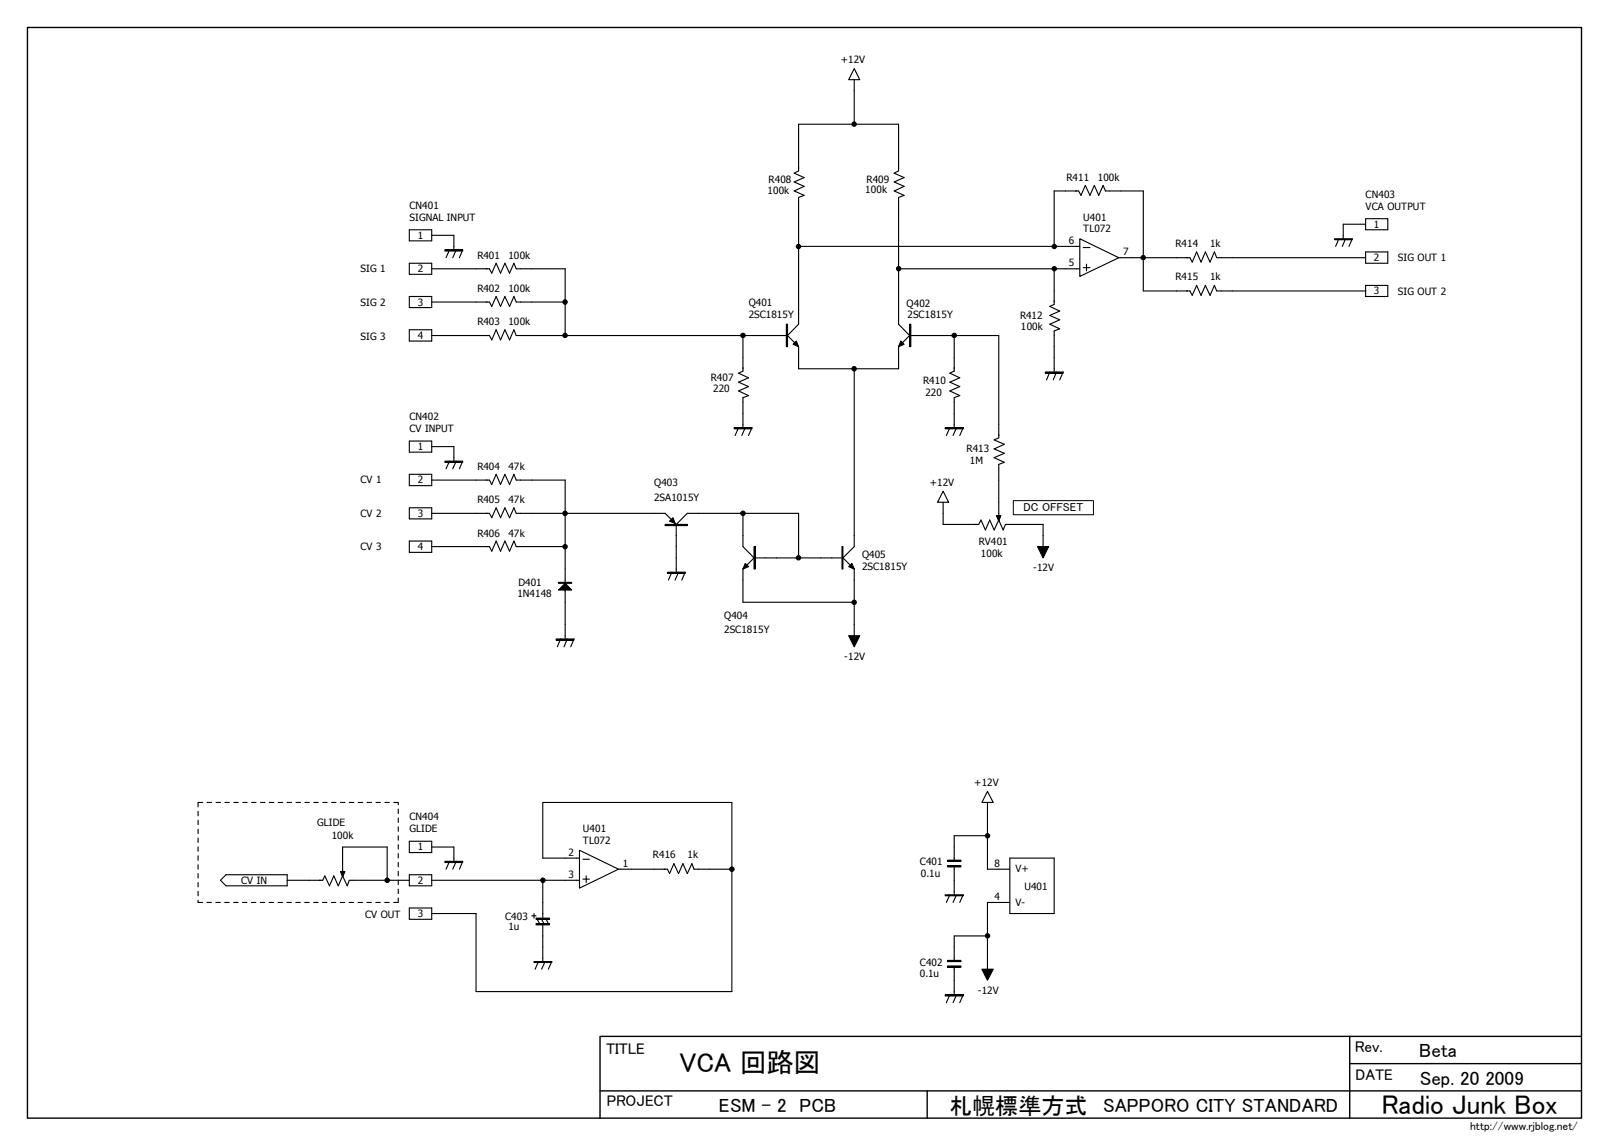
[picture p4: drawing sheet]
<svg xmlns="http://www.w3.org/2000/svg" width="297mm" height="210mm" viewBox="0 0 297 210" stroke-linecap="round" stroke-linejoin="round" font-family="sans-serif">
<path d="M5 5h285v200h-285zM110 200h180M170 200v5M247.5 190v15M247.5 195h42.5M290 190h-180v15" fill="none" stroke="#000" stroke-width=".25"/>
<g fill="none" stroke="#000" stroke-width=".2">
<path d="M156.6 12.6l1 2h-2zM156.6 14.6v8.2M146.4 22.8h18.4v8.5l-.8 .4 1.8 .9-1.8 .8 1.8 .8-1.8 .8 1.8 .8-1 .4v23.2l2 2.1-2 2v4.1h-18.4v-4.1l-2-2 2-2.1v-23.2l1-.4-1.8-.8 1.8-.8-1.8-.8 1.8-.8-1.8-.9 .8-.4zM75.1 42.1h4.1v2.1h-4.1zM75.1 48.3h4.1v2h-4.1zM75.1 54.4h4.1v2h-4.1zM79.2 43.1h4v2.7M79.2 49.3h10.5l.5 .8 .8-1.8 .8 1.8 .8-1.8 .8 1.8 .8-1.8 .5 1h8.9v12.2M79.2 55.4h10.5l.5 .8 .8-1.8 .8 1.8 .8-1.8 .8 1.8 .8-1.8 .5 1h8.9M81.6 45.8h3.2v.2h-3.2zM82.4 45.8l-.6 1.4M83.6 45.8l-.6 1.4"/>
<path d="M84.8 45.8l-.6 1.4M144.2 59.4h.2v4.1h-.2zM146.4 45.2h51.6M164.8 49.3h33.2M166.8 59.4h.2v4.1h-.2zM193.3 45.2v-10.2h4.5l.4 .8 .8-1.8 .9 1.8 .8-1.8 .8 1.8 .8-1.8 .4 1h6.9v18.3h8.6l.4 .8 .8-1.8 .8 1.8 .8-1.8 .9 1.8 .8-1.8 .4 1h27.3M193.3 49.3v6.5l-.8 .4 1.8 .8-1.8 .8 1.8 .8-1.8 .8 1.8 .9-1 .4v7.5M198 43.8l7.1 3.4-7.1 3.5zM198.6 49.1h1.3M198.6 45.4h1.3M199.2 48.4v1.3M205.1 47.2h13.1l.4 .8 .8-1.8 .8 1.8 .8-1.8 .9 1.8 .8-1.8 .4 1h27.3"/>
<path d="M244.7 43.8h3.2v.1h-3.2zM245.5 43.8l-.6 1.4M246.7 43.8l-.6 1.4M247.9 43.8l-.5 1.4M250.4 46.2h4.1v2.1h-4.1zM250.4 52.3h4.1v2.1h-4.1zM250.4 40.1h4.1v2h-4.1zM250.4 41.1h-4.1v2.7M75.1 60.5h4.1v2h-4.1zM79.2 61.5h10.5l.5 .8 .8-1.8 .8 1.8 .8-1.8 .8 1.8 .8-1.8 .5 1h49.5M134.6 78.4h3.3v.2h-3.3zM135.4 78.4l-.6 1.4"/>
<path d="M136.2 61.5v6.5l-.8 .4 1.8 .9-1.8 .8 1.8 .8-1.8 .8 1.8 .8-1 .4v5.5M136.6 78.4l-.6 1.4M137.9 78.4l-.7 1.4M145.4 63.1l.6-.6 .4 1zM156.6 67.6v32.6l-2 2.1 2 2v12.2M165.2 62.5l.6 .6-1 .4zM167 61.5h16.1v18.8l-.8 .3 1.8 .8-1.8 .9 1.8 .8-1.8 .8 1.8 .9-1 .3v9.8M173.3 78.4h3.3v.2h-3.3zM174.2 78.4l-.7 1.4M175 61.5v6.5l-.8 .4 1.8 .9-1.8 .8 1.8 .8-1.8 .8 1.8 .8-1 .4v5.5M175.4 78.4l-.7 1.4M176.6 78.4l-.6 1.4"/>
<path d="M191.7 68.2h3.2v.2h-3.2zM192.5 68.2l-.6 1.4M193.7 68.2l-.6 1.4M194.9 68.2l-.6 1.4M75.1 87h4.1v2h-4.1zM75.1 80.9h4.1v2h-4.1zM75.1 93.1h4.1v2h-4.1zM75.1 99.2h4.1v2.1h-4.1zM79.2 94.1h10.5l.5 .8 .8-1.8 .8 1.8 .8-1.8 .8 1.8 .8-1.8 .5 1h27.3l2 2 2-2h20.4v8.2M79.2 88h10.5l.5 .8 .8-1.8 .8 1.8 .8-1.8 .8 1.8 .8-1.8 .5 1h8.9v18.8M79.2 81.9h4v2.6M81.6 84.5h3.2v.3h-3.2z"/>
<path d="M82.4 84.5l-.6 1.4M83.6 84.5l-.6 1.4M84.8 84.5l-.6 1.4M122 96.1h4v.3h-4zM122.8 95.5l.6-.6 .4 1zM124 96.4v8.5M136.2 94.1v6.1l2.1 2.1-2.1 2v6.1h20.4M172.9 90l1 2.1h-2zM172.9 92.1v4h6.5l.5-.8 .8 1.9 .8-1.9 .8 1.9 .8-1.9 .8 1.9 .5-1.1h6.9v4.1M182.7 94.5h.8l-.4 1zM79.2 100.2h10.5l.5 .8 .8-1.8 .8 1.8 .8-1.8 .8 1.8 .8-1.8 .5 1h8.9M102 117.1h3.2v.2h-3.2z"/>
<path d="M102.4 106.8h2.4v.1h-2.4zM102.8 117.1l-.6 1.5M103.6 106.9l1.2 1.3h-2.4zM103.6 107.9v9.2M104 117.1l-.6 1.5M105.2 117.1l-.6 1.5M122.4 104.9h3.2v.2h-3.2zM123.2 104.9l-.6 1.4M124.4 104.9l-.6 1.4M125.6 104.9l-.6 1.4M136.6 103.3l.6 .6-1 .4zM138.3 100.2h.2v4.1h-.2z"/>
<path d="M138.5 102.3h15.9M154.4 100.2h.2v4.1h-.2zM155.6 116.5h2l-1 2.1zM156.2 103.3l.4 1-1-.4zM190.2 100.2h2.1l-1 2.1zM62.4 159.8h.8l-.4 1zM75.1 154.2h4.1v2.1h-4.1zM79.2 155.3h4v2.6M81.6 157.9h3.2v.2h-3.2zM82.4 157.9l-.6 1.4M83.6 157.9l-.6 1.4M84.8 157.9l-.6 1.4"/>
<path d="M106.3 155.9l7.1 3.4-7.1 3.5zM106.3 157.3h-6.8v-10.2h34.7v34.7h-46.9v-14.3h-8.1M106.9 157.5h1.2M113.4 159.3h9l.4 .8 .8-1.8 .8 1.8 .8-1.8 .8 1.8 .9-1.8 .4 1h6.9M173.7 158.7h2.5v.2h-2.5zM173.7 157.7h2.5v.2h-2.5zM175 158.9v5.1M181.1 145.1l1 2h-2.1zM181.1 153.2h-6.1v4.7M181.1 147.1v12.2h4.1M185.2 157.3h8.1v10.2h-8.1zM41.4 160.4h11.3v2h-11.3l-1-1z"/>
<path d="M52.7 161.4h6.5l.4-.8 .8 1.8 .8-1.8 .8 1.8 .8-1.8 .9 1.8 .3-1h11.1M62.8 160.1v-4.8h8.2v6.1M75.1 160.4h4.1v2h-4.1zM75.1 166.5h4.1v2h-4.1zM79.2 161.4h27.1M97.5 167.9h.8M97.9 176.3h3.3v.1h-3.3zM97.9 167.5v.8M98.3 168.3h2.4v.2h-2.4zM98.3 169.3h2.4v.2h-2.4zM98.5 168.5l.4 .8M98.7 176.3l-.6 1.4"/>
<path d="M99.3 168.5l.4 .8M99.5 161.4v6.9M99.5 169.5v6.8M99.9 176.3l-.6 1.4M100.2 168.5l.3 .8M101.2 176.3l-.7 1.4M106.9 161.2h1.2M107.5 160.6v1.2M173.3 164h3.3v.2h-3.3zM173.7 177.1h2.5v.2h-2.5zM173.7 176.1h2.5v.2h-2.5zM174.2 164l-.7 1.4"/>
<path d="M175 177.3v5.1M175.4 164l-.7 1.4M176.6 164l-.6 1.4M180 177.7h2.1l-1 2zM181.1 171.6h-6.1v4.7M185.2 165.4h-4.1v12.3M173.3 182.4h3.3v.2h-3.3zM174.2 182.4l-.7 1.4M175.4 182.4l-.7 1.4M176.6 182.4l-.6 1.4"/>
</g>
<g fill="#000">
<path d="M145.4 63.1l.6-.6 .4 1zM165.2 62.5l.6 .6-1 .4zM122.8 95.5l.6-.6 .4 1zM182.7 94.5h.8l-.4 1zM103.6 106.9l1.2 1.3h-2.4zM136.6 103.3l.6 .6-1 .4zM155.6 116.5h2l-1 2.1zM156.2 103.3l.4 1-1-.4zM190.2 100.2h2.1l-1 2.1zM62.4 159.8h.8l-.4 1zM180 177.7h2.1l-1 2z"/>
<circle cx="156.6" cy="22.8" r=".4"/>
<circle cx="103.6" cy="55.4" r=".41"/>
<circle cx="146.4" cy="45.2" r=".4"/>
<circle cx="164.8" cy="49.3" r=".41"/>
<circle cx="193.3" cy="49.3" r=".41"/>
<circle cx="193.3" cy="45.2" r=".41"/>
<circle cx="209.6" cy="47.2" r=".4"/>
<circle cx="103.6" cy="61.5" r=".4"/>
<circle cx="136.2" cy="61.5" r=".41"/>
<circle cx="156.6" cy="67.6" r=".41"/>
<circle cx="175" cy="61.5" r=".41"/>
<circle cx="103.6" cy="94.1" r=".41"/>
<circle cx="136.2" cy="94.1" r=".42"/>
<circle cx="103.6" cy="100.2" r=".4"/>
<circle cx="146.4" cy="102.3" r=".4"/>
<circle cx="156.6" cy="110.4" r=".4"/>
<circle cx="134.2" cy="159.3" r=".42"/>
<circle cx="181.1" cy="153.2" r=".41"/>
<circle cx="71" cy="161.4" r=".42"/>
<circle cx="99.5" cy="161.4" r=".41"/>
<circle cx="181.1" cy="171.6" r=".41"/>
</g>
<g fill="none" stroke="#000" stroke-width=".21">
<path d="M81.6 45.9h3.2M144.3 59.4v4.1M166.9 59.4v4.1M134.6 78.5h3.3M173.3 78.5h3.3M191.7 68.3h3.2M81.6 84.6h3.2M122 96.2h4M102 117.2h3.2M122.4 105h3.2M138.4 100.2v4.1M81.6 158h3.2"/>
<path d="M173.7 158.8h2.5M173.7 157.8h2.5M98.3 168.4h2.4M98.3 169.4h2.4M173.7 177.2h2.5M173.7 176.2h2.5M173.3 182.5h3.3"/>
</g>
<g fill="none" stroke="#000" stroke-width=".18">
<path d="M244.7 43.9h3.2M185.8 91.8h14.7v2.6h-14.7zM102.4 106.8h2.4M154.5 100.2v4.1M97.9 176.4h3.3M173.3 164.1h3.3"/>
<circle cx="156.6" cy="22.8" r=".4"/>
<circle cx="103.6" cy="55.4" r=".41"/>
<circle cx="146.4" cy="45.2" r=".4"/>
<circle cx="164.8" cy="49.3" r=".41"/>
<circle cx="193.3" cy="49.3" r=".41"/>
<circle cx="193.3" cy="45.2" r=".41"/>
<circle cx="209.6" cy="47.2" r=".4"/>
<circle cx="103.6" cy="61.5" r=".4"/>
<circle cx="136.2" cy="61.5" r=".41"/>
<circle cx="156.6" cy="67.6" r=".41"/>
<circle cx="175" cy="61.5" r=".41"/>
<circle cx="103.6" cy="94.1" r=".41"/>
<circle cx="136.2" cy="94.1" r=".42"/>
<circle cx="103.6" cy="100.2" r=".4"/>
<circle cx="146.4" cy="102.3" r=".4"/>
<circle cx="156.6" cy="110.4" r=".4"/>
<circle cx="134.2" cy="159.3" r=".42"/>
<circle cx="181.1" cy="153.2" r=".41"/>
<circle cx="71" cy="161.4" r=".42"/>
<circle cx="99.5" cy="161.4" r=".41"/>
<circle cx="181.1" cy="171.6" r=".41"/>
</g>
<path d="M36.3 147.1v18.3M73 147.1h-36.7M36.3 165.4h36.7M73 165.4v-18.3" fill="none" stroke="#000" stroke-width=".2" stroke-dasharray=".8 .8"/>
<g font-size="5">
<text x="124.6" y="196.5">VCA 回路図</text>
<text x="253.3" y="204.2">Radio Junk Box</text>
</g>
<text font-size="4.2" x="174" y="204.1">札幌標準方式</text>
<g font-size="3.5">
<text x="260.2" y="193.8">Beta</text>
<text x="131.8" y="203.8">ESM – 2 PCB</text>
<text x="202.3" y="203.8">SAPPORO CITY STANDARD</text>
<text x="260.3" y="198.8">Sep. 20 2009</text>
</g>
<g font-size="2.8">
<text x="111.1" y="193.2">TITLE</text>
<text x="248.4" y="192.8">Rev.</text>
<text x="111.2" y="202.8">PROJECT</text>
<text x="248.5" y="198">DATE</text>
</g>
<g font-size="2.1">
<text x="187.7" y="93.7">DC OFFSET</text>
<text x="269.6" y="207.2">http://www.rjblog.net/</text>
</g>
<g font-size="1.8">
<text x="154.2" y="11.6">+12V</text>
<text x="140.7" y="35.6">100k</text>
<text x="140.9" y="33.6">R408</text>
<text x="158.7" y="35.4">100k</text>
<text x="158.9" y="33.6">R409</text>
<text x="195.6" y="33.1">R411</text>
<text x="201.3" y="33.1">100k</text>
<text x="75.1" y="38.3">CN401</text>
<text x="75.1" y="40.5">SIGNAL INPUT</text>
<text x="198.6" y="40.5">U401</text>
<text x="250.4" y="38.5">VCA OUTPUT</text>
<text x="250.4" y="36.2">CN403</text>
<text x="251.9" y="41.7">1</text>
<text x="76.6" y="43.8">1</text>
<text x="87.5" y="47.4">R401</text>
<text x="93.2" y="47.4">100k</text>
<text x="196" y="44.8">6</text>
<text x="198.6" y="42.5">TL072</text>
<text x="205.9" y="46.8">7</text>
<text x="215.6" y="45.2">R414</text>
<text x="221.9" y="45.2">1k</text>
<text x="251.9" y="47.8">2</text>
<text x="256.3" y="47.8">SIG OUT 1</text>
<text x="66.1" y="49.9">SIG 1</text>
<text x="76.6" y="49.9">2</text>
<text x="87.5" y="53.6">R402</text>
<text x="93.2" y="53.6">100k</text>
<text x="196" y="48.9">5</text>
<text x="215.6" y="51.3">R415</text>
<text x="221.9" y="51.3">1k</text>
<text x="251.9" y="54">3</text>
<text x="66.1" y="56">SIG 2</text>
<text x="76.6" y="56">3</text>
<text x="87.5" y="59.6">R403</text>
<text x="93.2" y="59.6">100k</text>
<text x="137.3" y="58.3">2SC1815Y</text>
<text x="137.3" y="56">Q401</text>
<text x="166.2" y="56.2">Q402</text>
<text x="166.4" y="58.3">2SC1815Y</text>
<text x="187" y="58.5">R412</text>
<text x="256.3" y="54.1">SIG OUT 2</text>
<text x="66.1" y="62.3">SIG 3</text>
<text x="76.6" y="62.1">4</text>
<text x="187.2" y="60.5">100k</text>
<text x="130.3" y="69.9">R407</text>
<text x="130.8" y="71.9">220</text>
<text x="169.3" y="70.5">R410</text>
<text x="75.1" y="77">CN402</text>
<text x="169.7" y="72.5">220</text>
<text x="75.1" y="79.2">CV INPUT</text>
<text x="76.6" y="82.5">1</text>
<text x="177.2" y="82.9">R413</text>
<text x="66.1" y="88.6">CV 1</text>
<text x="76.6" y="88.6">2</text>
<text x="87.5" y="86.1">R404</text>
<text x="93.2" y="86.1">47k</text>
<text x="119.9" y="89">Q403</text>
<text x="170.5" y="89">+12V</text>
<text x="177.8" y="85.1">1M</text>
<text x="66.1" y="94.7">CV 2</text>
<text x="76.6" y="94.7">3</text>
<text x="87.5" y="92.3">R405</text>
<text x="93.2" y="92.3">47k</text>
<text x="119.9" y="91.9">2SA1015Y</text>
<text x="66.1" y="100.8">CV 3</text>
<text x="76.6" y="100.8">4</text>
<text x="87.5" y="98.4">R406</text>
<text x="93.2" y="98.4">47k</text>
<text x="179.4" y="99.8">RV401</text>
<text x="95.1" y="107.4">D401</text>
<text x="158.1" y="104.5">2SC1815Y</text>
<text x="158.1" y="102.3">Q405</text>
<text x="179.9" y="102.1">100k</text>
<text x="189.4" y="104.7">-12V</text>
<text x="94.9" y="109.4">1N4148</text>
<text x="132.8" y="113.5">Q404</text>
<text x="132.8" y="116.1">2SC1815Y</text>
<text x="154.8" y="121">-12V</text>
<text x="178.6" y="144.1">+12V</text>
<text x="58.2" y="151.4">GLIDE</text>
<text x="60.8" y="153.8">100k</text>
<text x="75.1" y="150.4">CN404</text>
<text x="75.1" y="152.6">GLIDE</text>
<text x="76.6" y="155.9">1</text>
<text x="106.9" y="154.6">TL072</text>
<text x="106.9" y="152.6">U401</text>
<text x="104.2" y="156.9">2</text>
<text x="104.2" y="161">3</text>
<text x="114.2" y="158.9">1</text>
<text x="119.7" y="157.3">R416</text>
<text x="126.1" y="157.3">1k</text>
<text x="168.7" y="158.5">C401</text>
<text x="168.9" y="160.8">0.1u</text>
<text x="182.3" y="158.9">8</text>
<text x="186.2" y="159.9">V+</text>
<text x="44.2" y="162">CV IN</text>
<text x="76.6" y="162">2</text>
<text x="182.3" y="165.1">4</text>
<text x="186.2" y="166.1">V-</text>
<text x="187.8" y="163.2">U401</text>
<text x="66.9" y="168.3">CV OUT</text>
<text x="76.6" y="168.1">3</text>
<text x="92.6" y="168.7">C403</text>
<text x="93.2" y="170.6">1u</text>
<text x="168.7" y="179.1">0.1u</text>
<text x="168.7" y="177.1">C402</text>
<text x="179.3" y="182.2">-12V</text>
</g>
</svg>
